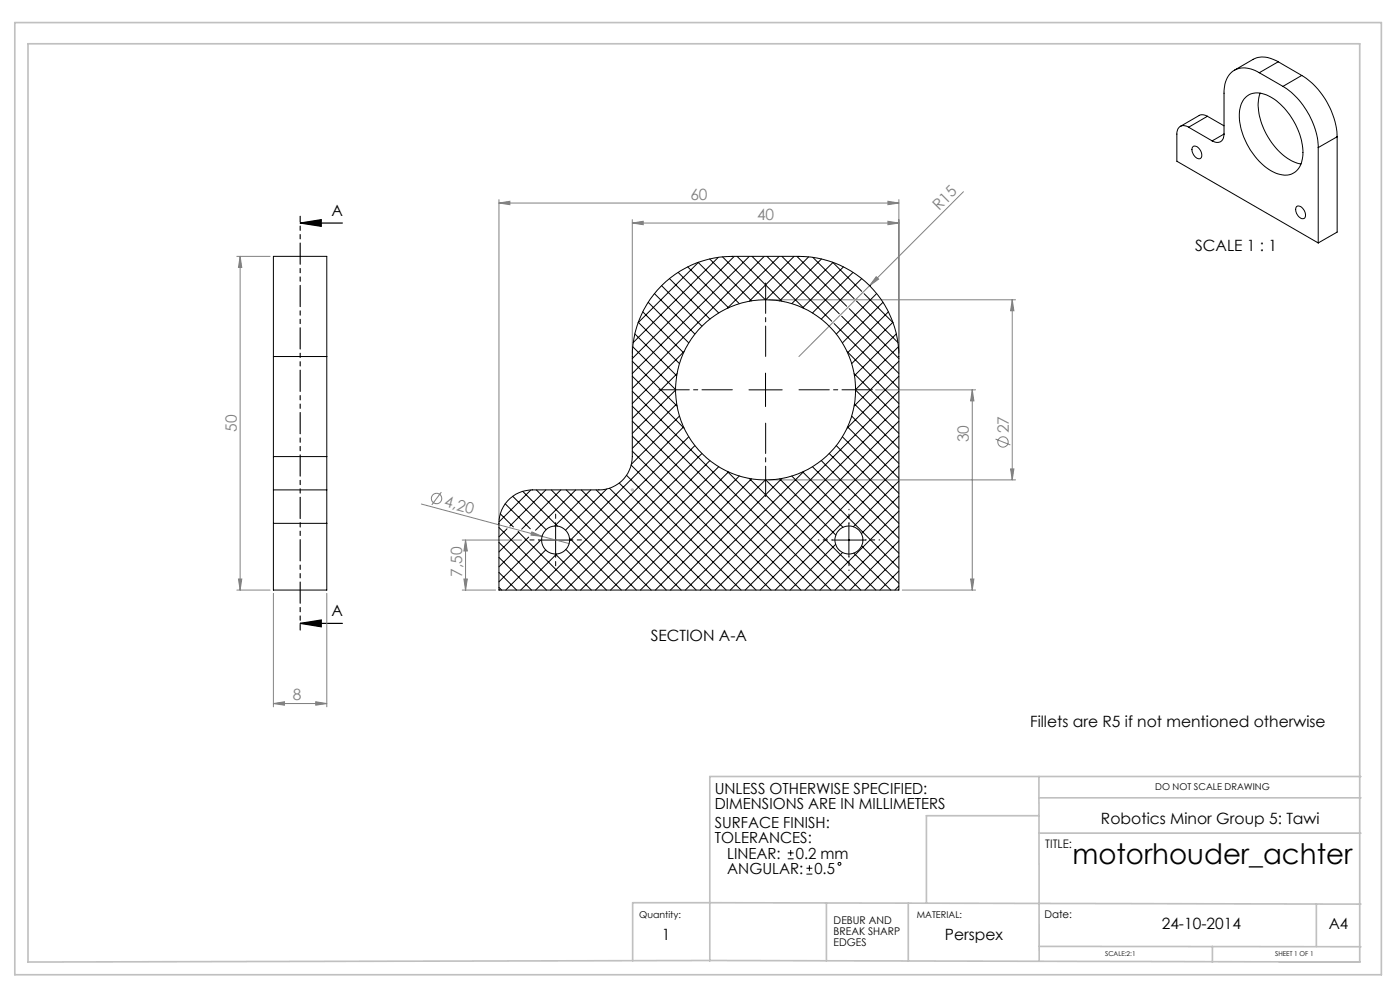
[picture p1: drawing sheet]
<svg xmlns="http://www.w3.org/2000/svg" width="420mm" height="297mm" viewBox="0 0 420 297" stroke-linecap="round" stroke-linejoin="round" font-family="sans-serif">
<g fill="none" stroke="#808080" stroke-width=".3">
<path d="M149.7 59.8v96.1M269.7 59.8v46M289 57.5l-49.3 49.4M71 76.8h10M72 76.8l.5 3.3h-1zM72 76.8v100M149.7 60.9l3.3-.6v1zM149.7 60.9h120M189.7 66.8l3.3-.5v1zM189.7 65.8v40M189.7 66.8h80M266.4 60.3l3.3 .6-3.3 .4z"/>
<path d="M266.4 66.3l3.3 .5-3.3 .5zM230.7 89.8h74M262.9 82.9l.7 .7-2.7 2zM303.7 89.8l.5 3.3h-1zM303.7 89.8v54M262.7 116.8h30M291.7 116.8l.5 3.4h-1zM291.7 116.8v60M298.7 131.6l4.4 1.7M126.4 151.1l44.3 11.8M132.4 147.5l-2.9 3.8M159.6 159.4l3 1.4-3.3-.4z"/>
<path d="M230.7 143.8h74M303.2 140.5h1l-.5 3.3zM71 176.8h10M71.5 173.5h1l-.5 3.3zM82 177.8v34M98 177.8v34M138.7 176.8h10M138.7 161.9h17.8M139.2 173.5h1l-.5 3.3zM139.7 161.9l.5 3.2h-1zM139.7 161.9v14.9M270.7 176.8h22"/>
<path d="M291.2 173.5h1l-.5 3.3zM82 210.9l3.3-.6v1zM82 210.9h16M94.7 210.3l3.3 .6-3.3 .4z"/>
<circle cx="300.9" cy="132.5" r="1.56"/>
<circle cx="131" cy="149.4" r="1.56"/>
</g>
<g fill="none" stroke="#000" stroke-width=".3">
<path d="M224.7 116.8h10M229.7 111.8v10M166.7 156.8v10M254.7 156.8v10M161.7 161.9h10M249.7 161.9h10M236.3 257.4h1.8M236.3 255.6h1.8M237.2 254.7v1.8M242.8 259.3v1.8M241.9 262h1.8M241.9 260.2h1.8"/>
<circle cx="251.8" cy="258.9" r=".44"/>
</g>
<path d="M90 66.8l6.4-1v2zM90 66.8h12.7M90 186.8l6.4-1v2.1zM90 186.8h12.7" fill="none" stroke="#000" stroke-width=".35"/>
<path d="M189.2 146.8h1M189.3 146.5l.7 .7M189.7 146.3v1.1M190 146.5l-.7 .7" fill="none" stroke="#c0c0c0" stroke-width=".3"/>
<path d="M219.7 116.8h-22M229.7 106.8v-22M239.7 116.8h22M229.7 126.8v22" fill="none" stroke="#000" stroke-width=".3" stroke-dasharray="15.2 1.3 1.3 1.3" stroke-dashoffset="6.1"/>
<path d="M166.7 156.8v-4.2M254.7 156.8v-4.2M161.7 161.8h-4.2M166.7 166.8v4.2M171.7 161.8h4.2M249.7 161.8h-4.2M254.7 166.8v4.2M259.7 161.8h4.2" fill="none" stroke="#000" stroke-width=".3" stroke-dasharray="15.2 1.3 1.3 1.3" stroke-dashoffset="15"/>
<path d="M90.1 64.8v124" fill="none" stroke="#000" stroke-width=".35" stroke-dasharray="6.3 1.3 1.3 1.3 1.3 1.3" stroke-dashoffset="4.7"/>
<g fill="none" stroke="#c0c0c0" stroke-width=".5">
<path d="M4.4 6.8h410v285.3h-410zM8.4 13.1h399.5v275.2l-195-.4-204.5 .4zM311.7 232.7v55.3M311.7 239.1h96.6M408.3 232.7h-195.4v55.3M311.7 249.7h96.6M311.7 244.5h-33.8v26.2M247.9 270.6v17.4M272.5 270.7v17.3M394.9 270.9v12.7M408.3 271l-218.5-.5v17.4M311.7 283.6l96.6 .1"/>
<path d="M363.7 283.6v4.7M383.8 288.3h24.1"/>
</g>
<path d="M90 66.8l6.4-1v2zM90 186.8l6.4-1v2.1z" fill="#000"/>
<g fill="#808080">
<path d="M159.6 159.4l3 1.4-3.3-.4z"/>
<path d="M262.9 82.9l.7 .7-2.7 2z"/>
<path d="M82 210.9l3.3-.6v1zM94.7 210.3l3.3 .6-3.3 .4z"/>
<path d="M149.7 60.9l3.3-.6v1zM266.4 60.3l3.3 .6-3.3 .4zM189.7 66.8l3.3-.5v1zM266.4 66.3l3.3 .5-3.3 .5z"/>
<path d="M72 76.8l.5 3.3h-1zM71.5 173.5h1l-.5 3.3zM303.7 89.8l.5 3.3h-1zM303.2 140.5h1l-.5 3.3zM139.7 161.9l.5 3.2h-1zM139.2 173.5h1l-.5 3.3zM291.7 116.8l.5 3.4h-1zM291.2 173.5h1l-.5 3.3z"/>
</g>
<g fill="none" stroke="#000" stroke-width=".3">
<path d="M383.5 18.5a7.6 7.6 0 0 0-7.5-.7l-5.7 3.3M383.5 18.5l-5.7 3.3M383.5 18.5l7 4.1M356.6 38.1a2.15 2.15 0 0 0-2.5-.2 2.15 2.15 0 0 0-1 2.3v8.1l42.4 24.5M356.6 38.1l7 4.1M362.2 34.9a2.53 2.53 0 0 0-2.4-.3l-5.7 3.3M362.2 34.9l-5.6 3.2M362.2 34.9l5 2.8M373.8 29a6.1 6.1 0 0 1 7.4 .1 20.7 20.7 0 0 1 9.6 17.9 5.5 5.5 0 0 1-8.4 4.7 20.4 20.4 0 0 1-10.5-18.7 6.6 6.6 0 0 1 1.9-4zM377.8 21.8a6.7 6.7 0 0 0-8.7 .2 8.4 8.4 0 0 0-1.9 5.9v12.3M377.8 21.8l7.1 4.1M378 27.9a16.4 16.4 0 0 0 2.8 13.7 15.5 15.5 0 0 0 9.5 7.5"/>
<path d="M384.9 25.9a23.4 23.4 0 0 1 10.6 18.3M390.5 22.6a23.3 23.3 0 0 1 10.6 18.4M390.5 22.6l-5.6 3.3M357.9 44a2.22 2.22 0 0 1 2.6 2.4 1.02 1.02 0 0 1-.6 1.2 1.02 1.02 0 0 1-1.3-.5l-.2-.3a2.39 2.39 0 0 1-.5-2.8zM367.2 40.2a2.18 2.18 0 0 1-1.1 2.3 2.18 2.18 0 0 1-2.5-.3M367.2 40.2l-3.6 2M395.5 44.2v28.6M401.1 41l-5.6 3.2M401.1 41v28.6l-5.6 3.2M206.3 80l12.2 12.2M209.4 78.6l12.4 12.4M209.5 78.6l-18 18.1"/>
<path d="M212.9 77.6l12.6 12.6M215.5 77.1l-25.5 25.6M216.7 77l12.9 12.8M220.3 76.8l-30.6 30.7M221.1 76.8l13.5 13.5M224.8 76.8l-35.1 35.1M225.6 76.8l15.6 15.6M229.3 76.8l-39.6 39.6M230.1 76.8l19.4 19.5M233.8 76.8l-15.6 15.6M234.6 76.8l17.2 17.2M238.2 76.8l-13.4 13.5"/>
<path d="M239.1 76.8l14.9 15M242.6 77l-12.9 12.8M243.8 77.1l12.5 12.4M246.5 77.6l-12.6 12.6M249.8 78.6l8.7 8.7M249.9 78.6l-12.4 12.4M253 80l-12.2 12.2M389 61.9a2.23 2.23 0 0 1 2.7 2.4 1.02 1.02 0 0 1-.7 1.3 1.02 1.02 0 0 1-1.3-.6 2.59 2.59 0 0 1-.7-3.1zM191.5 96.6l12.3 12.4M192.8 93.4l12.3 12.3M194.5 90.6l12.1 12.2M196.3 88l12.2 12.1"/>
<path d="M198.5 85.6a30 30 0 0 1 21.2-8.8h20a30 30 0 0 1 30 30.1v69.9h-120v-20a10 10 0 0 1 10-10h20a10 10 0 0 0 10-10v-29.9a29.9 29.9 0 0 1 8.8-21.3zM198.5 85.6l12.1 12.2M200.8 83.5l12.2 12.1M203.4 81.6l12.2 12.2M250.2 97l19.5 19.4M252.5 94.8l17.2 17.1M254.7 92.5l15 15M255.9 81.6l-12.2 12.2M257 90.2l12.4 12.5M258.5 83.5l-12.1 12.1M259.2 88l8.7 8.7M260.9 85.6h.1"/>
<path d="M263 88l-12.1 12.1M264.9 90.6l-12.2 12.2M266.5 93.4l-12.2 12.3M267.9 96.6l-12.4 12.4M82 106.9v-30.1h16v30.1M82 106.9v29.9M82 106.9h16M98 106.9v29.9M189.7 117.3l59.6 59.5M189.7 112.7l15.5 15.6M189.7 108.3l13.4 13.4M189.8 103.9l12.9 12.9"/>
<path d="M190.5 100.1l12.5 12.5M202.7 116.9l-13 13M203.1 112l-13.4 13.4M205.2 105.3l-15.5 15.6M254.1 105.3l15.6 15.6M256.2 112l13.5 13.4M256.7 116.9l13 13M268.9 100.1l-12.6 12.5M269.5 103.9l-12.8 12.9M269.7 108.3l-13.5 13.4M269.7 112.7l-15.6 15.6M269.7 117.3l-59.6 59.5"/>
<path d="M82 136.8v10M82 136.8h16M98 136.8v10M189.3 139.4l37.5 37.4M189.7 135.2l41.6 41.6M189.7 130.7l46.1 46.1M189.7 126.2l50.6 50.6M189.7 121.7l55.1 55.1M203 121.1l-13.3 13.3M203.8 124.7l-14.4 14.4M205.1 127.9l-34.2 34.3M206.6 130.9l-45.9 45.9"/>
<path d="M208.5 133.6l-43.3 43.2M210.6 135.9l-40.9 40.9M213 138l-38.8 38.8M215.6 139.9l-37 36.9M243.7 139.9l26 25.9M246.4 138l23.3 23.3M248.8 135.9l20.9 20.9M250.9 133.6l18.8 18.8M252.7 130.9l17 16.9M254.3 127.9l15.4 15.5M255.5 124.7l14.2 14.2M256.3 121.1l13.4 13.3"/>
<path d="M269.7 121.7l-55.1 55.1M269.7 126.2l-50.6 50.6M269.7 130.7l-46.1 46.1M269.7 135.2l-41.7 41.6M269.7 139.7l-37.1 37.1M82 146.8v10M82 156.8h16M82 156.8v20h16v-20M82 146.8h16M98 146.8v10M149.7 158.1l18.8 18.7M150.1 154l3.9 3.9"/>
<path d="M151.6 151l7.5 7.5M152.1 158.5l-2.4 2.4M153.8 148.7l10 10M155.4 159.3l17.5 17.5M155.7 159.4l-6 6M156.8 147.2l10.5 10.5M159.2 146.9l-9.5 9.5M160.9 146.8l30 30M163.8 146.8l-10.8 10.9M165.4 146.8l30 30M168.2 146.8l-11.7 11.8M169.9 146.8l30 30"/>
<path d="M172.7 146.8l-12 12.1M174.4 146.8l30 30M177.2 146.8l-10.8 10.9M178.9 146.8l29.9 30M182 146.6l-12.3 12.3M182.8 146.3l30.5 30.5M185.8 144.8l32 32M188 142.4l34.3 34.4M218.2 141.3l35.6 35.5M218.5 141.4l-35.3 35.4M221.8 142.7l-34.2 34.1M224.8 143.4l33.4 33.4"/>
<path d="M225.5 143.5l-33.4 33.3M229.6 143.8l-33 33M229.7 143.8l33 33M233.9 143.5l16.9 16.9M234.6 143.4l-33.5 33.4M237.5 142.7l15.4 15.3M240.8 141.4l28.9 28.9M241.2 141.3l-35.6 35.5M269.7 144.2l-13.7 13.7M269.7 148.7l-11.3 11.2M269.7 153.2l-23.7 23.6M269.7 157.7l-19.2 19.1"/>
<path d="M149.7 176l.8 .8M149.7 171.6l5.3 5.2M149.7 167l9.8 9.8M149.7 162.6l14.2 14.2M158.6 161l-8.9 8.9M162.1 161.9l-12.4 12.5M163.7 164.8l-12 12M166.6 166l10.8 10.8M167 166l-10.8 10.8M169.8 164.7l12.1 12.1M170.9 161.3l15.5 15.5M250.7 163.2l-13.7 13.6"/>
<path d="M252.8 165.6l-11.3 11.2M256.2 165.8l11 11M258.5 163.6l11.2 11.2M269.7 162.1l-14.7 14.7M269.7 166.6l-10.2 10.2M269.7 171.1l-5.7 5.7M269.7 175.6l-1.2 1.2"/>
<circle cx="229.7" cy="116.8" r="27"/>
<circle cx="166.7" cy="161.8" r="4.2"/>
<circle cx="254.7" cy="161.8" r="4.2"/>
</g>
<text font-size="8.5" x="321.8" y="258.9">motorhouder_achter</text>
<g font-size="4.7" fill="#808080">
<text x="207.1" y="59.8">60</text>
<text x="227.1" y="65.8">40</text>
<text x="281.8" y="63.3" transform="rotate(-45 281.8 63.3)">R15</text>
<text x="71" y="129.4" transform="rotate(-90 71 129.4)">50</text>
<text x="302.6" y="129.9" transform="rotate(-90 302.6 129.9)">27</text>
<text x="290.7" y="132.5" transform="rotate(-90 290.7 132.5)">30</text>
<text x="133" y="151.7" transform="rotate(15 133 151.7)">4,20</text>
<text x="138.7" y="172.9" transform="rotate(-90 138.7 172.9)">7,50</text>
<text x="87.9" y="209.8">8</text>
</g>
<g font-size="4.7">
<text x="99.5" y="64.6">A</text>
<text x="358.5" y="75.2">SCALE 1 : 1</text>
<text x="99.5" y="184.6">A</text>
<text x="195.2" y="192.1">SECTION A-A</text>
<text x="309.1" y="218">Fillets are R5 if not mentioned otherwise</text>
<text x="330.3" y="246.9">Robotics Minor Group 5: Tawi</text>
<text x="198.5" y="281.9">1</text>
<text x="283.4" y="281.9">Perspex</text>
<text x="348.5" y="278.5">24-10-2014</text>
</g>
<g font-size="4.6">
<text x="214.4" y="238">UNLESS OTHERWISE SPECIFIED:</text>
<text x="214.4" y="242.6">DIMENSIONS ARE IN MILLIMETERS</text>
<text x="214.4" y="248.2">SURFACE FINISH:</text>
<text x="214.4" y="252.8">TOLERANCES:</text>
<text x="218.2" y="257.3">LINEAR:</text>
<text x="238.7" y="257.3">0.2 mm</text>
<text x="218.2" y="261.9">ANGULAR:</text>
<text x="244.3" y="261.9">0.5</text>
<text x="398.6" y="278.5">A4</text>
</g>
<text font-size="3.5" x="313.6" y="254.3">TITLE:</text>
<g font-size="3.2">
<text x="313.3" y="275.1">Date:</text>
<text x="250.1" y="277">DEBUR AND</text>
<text x="250.1" y="280.2">BREAK SHARP</text>
<text x="250.1" y="283.4">EDGES</text>
</g>
<g font-size="2.8">
<text x="346.5" y="236.7">DO NOT SCALE DRAWING</text>
<text x="191.7" y="275.1">Quantity:</text>
<text x="275.1" y="275.1">MATERIAL:</text>
</g>
<g font-size="2">
<text x="331.6" y="286.5">SCALE:2:1</text>
<text x="382.6" y="286.5">SHEET 1 OF 1</text>
</g>
</svg>
